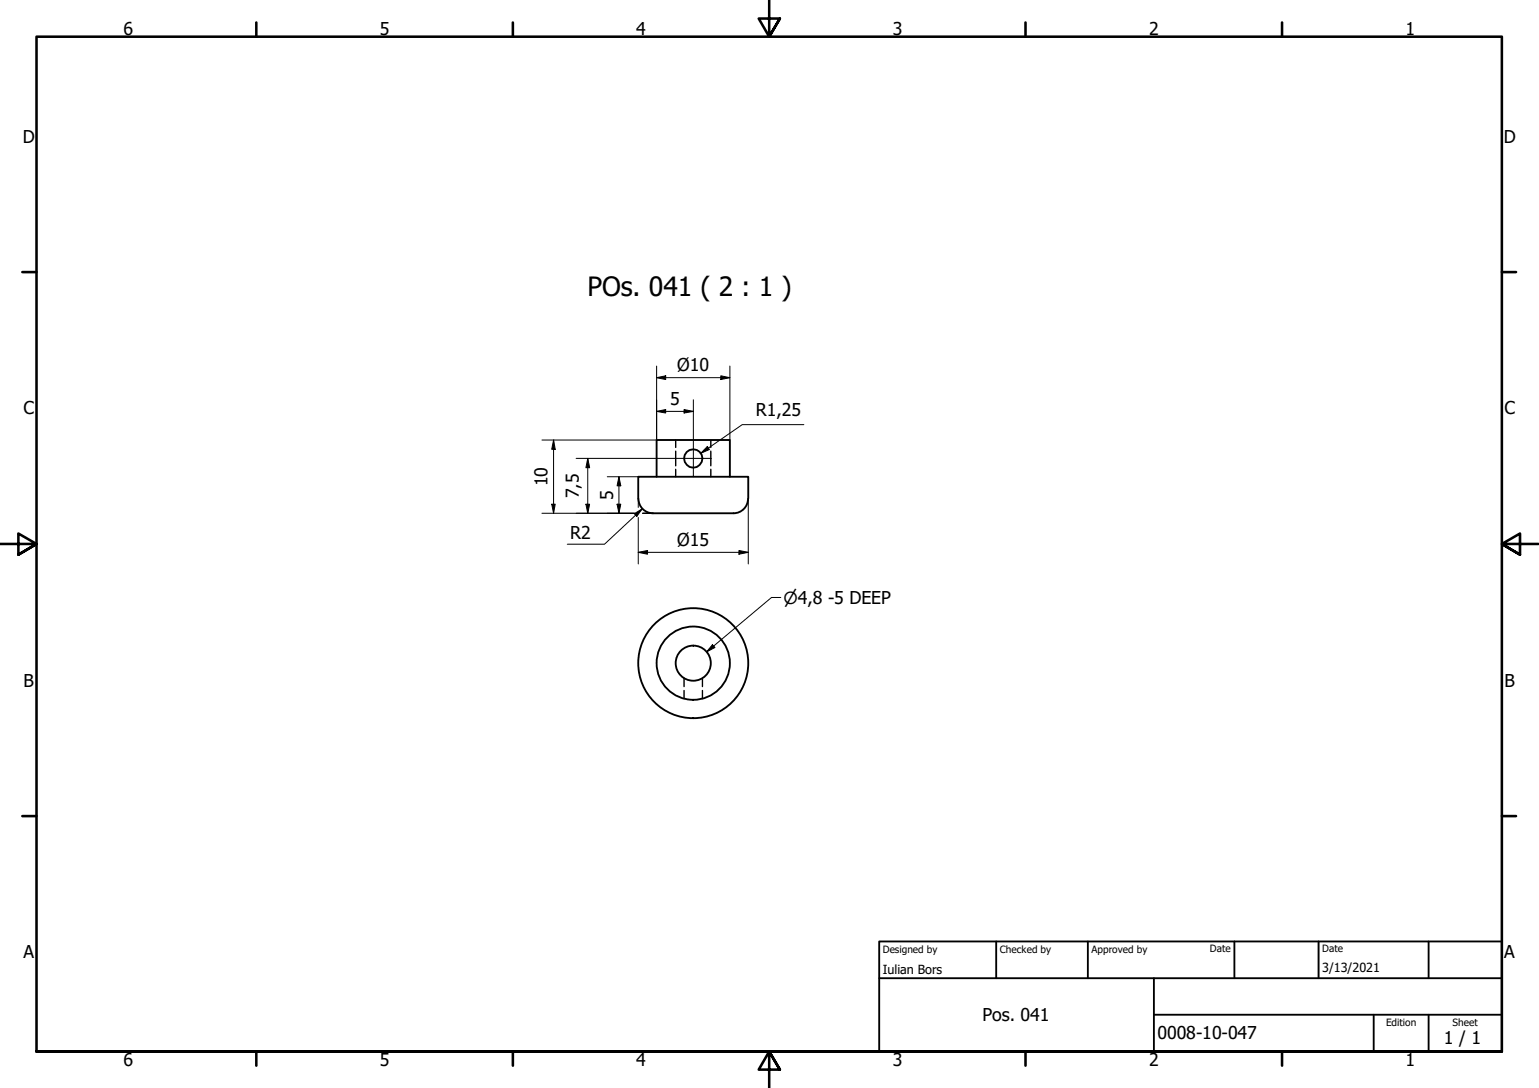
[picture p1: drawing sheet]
<svg xmlns="http://www.w3.org/2000/svg" width="420mm" height="297mm" viewBox="0 0 420 297" stroke-linecap="round" stroke-linejoin="round" font-family="sans-serif">
<!-- layer: Hidden (ISO) -->
<path d="M184.5 120.1v2.1M184.5 123.2v4M184.5 128.1v2.1M194.1 120.1v2.1M194.1 123.2v4M194.1 128.1v2.1M186.8 185.2v2.2M186.8 188.5v2.2M191.8 185.2v2.2M191.8 188.5v2.2" fill="none" stroke="#000" stroke-width=".38"/>
<!-- layer: Visible (ISO) -->
<g fill="none" stroke="#000" stroke-width=".51">
<path d="M174.2 136.1v-5.9h30.1v5.9M174.3 136.2a4 4 0 0 0 4 3.9h22a4 4 0 0 0 3.9-3.9M179.3 130.2v-10.1h20v10.1"/>
<circle cx="189.3" cy="125.2" r="2.51"/>
<circle cx="189.3" cy="181.1" r="4.8"/>
<circle cx="189.3" cy="181.1" r="10"/>
<circle cx="189.3" cy="181.1" r="15"/>
</g>
<!-- layer: Border (ISO) -->
<g fill="none" stroke="#000" stroke-width=".7">
<path d="M70 6.1v3.9M140 6.1v3.9M210 0v10l-2.9-4.9h5.8l-2.9 4.9 2.9-4.9M280 6.1v3.9M350 6.1v3.9M6.1 74.3h3.9M410 74.3h3.9M0 148.5h10l-5-2.8v5.7l5-2.9-5 2.9M420 148.5h-10l5-2.8v5.7l-5-2.9 5 2.9M6.1 222.8h3.9M410 222.8h3.9M10 287.1v-277.1h400v277.1h-400h400"/>
<path d="M70 287.1v3.8M140 287.1v3.8M212.9 292l-2.9-4.9 2.9 4.9h-5.8l2.9-4.9v9.9M280 287.1v3.8M350 287.1v3.8"/>
</g>
<!-- layer: Title (ISO) -->
<path d="M240 257h170v30.1h-170zM272 257v10.1M297 257v10.1M337 257v10.1M360 257v10.1M390 257v10.1M240 267.1h170M315 277h95M315 267.1v20M375 277v10.1M390 277v10.1" fill="none" stroke="#000" stroke-width=".51"/>
<!-- layer: Dimension (ISO) -->
<g fill="none" stroke="#000" stroke-width=".27">
<path d="M179.3 99.9v20.2h-31.3M199.3 99.9v20.2M179.3 112.3l2.4-.5v1zM179.3 103.1l2.4-.5v1zM179.3 112.3h10M179.3 103.1h20M186.8 111.8l2.5 .5-2.5 .5zM189.3 109.1v11M196.8 102.6l2.5 .5-2.5 .5zM219.5 115.9h-16.9l-11.3 7.8M150.6 137.7h1l-.5 2.4zM151.1 120.1l.5 2.6h-1z"/>
<path d="M151.1 120.1v20M157.3 125.1h27M160 137.7h1l-.5 2.4zM160.5 125.1l.5 2.6h-1zM160.5 125.1v15M165.8 130.2h8.4M168.5 137.7h1l-.5 2.4zM169 130.2l.5 2.4h-1zM169 130.2v9.9M174.2 136.1v2.4M175.3 138.9l-10.3 9.7h-10.1M193.1 121.9l.6 .8-2.4 1z"/>
<path d="M204.3 136.1v17.9M148 140.1h25.2M173.2 140.3l2.1-1.4-1.4 2.1zM174.2 150.8l2.6-.5v1zM174.2 150.8h30.1M174.2 141.3v12.7M175.5 140.1h2.7M201.7 150.3l2.6 .5-2.6 .5z"/>
</g>
<g fill="#000">
<path d="M179.3 112.3l2.4-.5v1z" fill-rule="evenodd"/>
<path d="M179.3 103.1l2.4-.5v1z" fill-rule="evenodd"/>
<path d="M186.8 111.8l2.5 .5-2.5 .5z" fill-rule="evenodd"/>
<path d="M196.8 102.6l2.5 .5-2.5 .5z" fill-rule="evenodd"/>
<path d="M150.6 137.7h1l-.5 2.4z" fill-rule="evenodd"/>
<path d="M151.1 120.1l.5 2.6h-1z" fill-rule="evenodd"/>
<path d="M160 137.7h1l-.5 2.4z" fill-rule="evenodd"/>
<path d="M160.5 125.1l.5 2.6h-1z" fill-rule="evenodd"/>
<path d="M168.5 137.7h1l-.5 2.4z" fill-rule="evenodd"/>
<path d="M169 130.2l.5 2.4h-1z" fill-rule="evenodd"/>
<path d="M193.1 121.9l.6 .8-2.4 1z" fill-rule="evenodd"/>
<path d="M173.2 140.3l2.1-1.4-1.4 2.1z" fill-rule="evenodd"/>
<path d="M174.2 150.8l2.6-.5v1z" fill-rule="evenodd"/>
<path d="M201.7 150.3l2.6 .5-2.6 .5z" fill-rule="evenodd"/>
</g>
<!-- layer: Center Mark (ISO) -->
<path d="M184.3 125.1h9.9M189.3 120.1v10.1" fill="none" stroke="#000" stroke-width=".27"/>
<!-- layer: Symbol (ISO) -->
<path d="M194.5 176l.7 .8-2.3 1.2zM213.2 163.1h-2.6l-17.7 14.9" fill="none" stroke="#000" stroke-width=".27"/>
<path d="M194.5 176l.7 .8-2.3 1.2z" fill-rule="evenodd" fill="#000"/>
<text font-size="7.2" x="160.4" y="80.8">POs. 041 ( 2 : 1 )</text>
<g font-size="4.8">
<text x="33.7" y="9.6">6</text>
<text x="103.7" y="9.6">5</text>
<text x="173.7" y="9.6">4</text>
<text x="243.7" y="9.6">3</text>
<text x="313.7" y="9.6">2</text>
<text x="383.7" y="9.6">1</text>
<text x="6.2" y="38.9">D</text>
<text x="410.5" y="38.9">D</text>
<text x="184.9" y="101.3">Ø10</text>
<text x="6.4" y="113.1">C</text>
<text x="182.9" y="110.7">5</text>
<text x="206.4" y="113.5">R1,25</text>
<text x="410.7" y="113.1">C</text>
<text x="149.5" y="132.8" transform="rotate(-90 149.5 132.8)">10</text>
<text x="158.1" y="136" transform="rotate(-90 158.1 136)">7,5</text>
<text x="167.4" y="136.4" transform="rotate(-90 167.4 136.4)">5</text>
<text x="155.6" y="147.1">R2</text>
<text x="184.9" y="149">Ø15</text>
<text x="6.4" y="187.4">B</text>
<text x="410.7" y="187.4">B</text>
<text x="6.4" y="261.7">A</text>
<text x="410.7" y="261.7">A</text>
<text x="268.2" y="278.8">Pos. 041</text>
<text x="316" y="283.8">0008-10-047</text>
<text x="394.2" y="285">1 / 1</text>
<text x="33.7" y="290.9">6</text>
<text x="103.7" y="290.9">5</text>
<text x="173.7" y="290.9">4</text>
<text x="243.7" y="290.9">3</text>
<text x="313.7" y="290.9">2</text>
<text x="383.7" y="290.9">1</text>
</g>
<text font-size="4.6" x="213.9" y="164.8">⌀4,8 -5 DEEP</text>
<g font-size="3.4">
<text x="241" y="266">Iulian Bors</text>
<text x="361" y="265.5">3/13/2021</text>
</g>
<g font-size="2.7">
<text x="241" y="260.1">Designed by</text>
<text x="273" y="260.1">Checked by</text>
<text x="298" y="260.1">Approved by</text>
<text x="330.3" y="260">Date</text>
<text x="361" y="260">Date</text>
<text x="378.4" y="280.1">Edition</text>
<text x="396.6" y="280.1">Sheet</text>
</g>
</svg>
